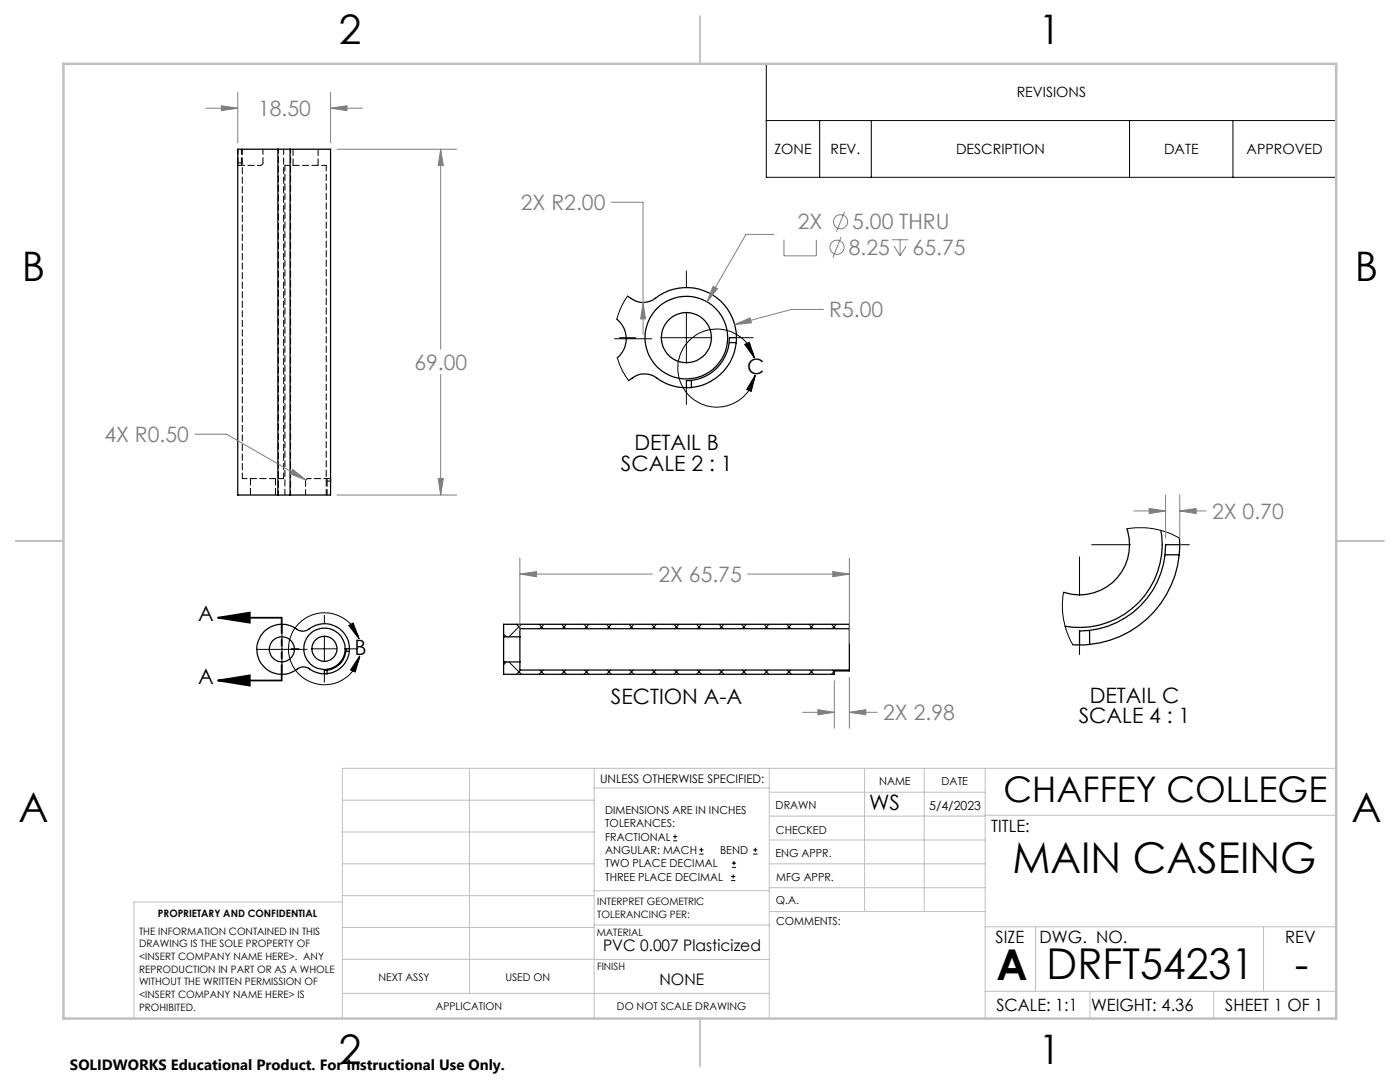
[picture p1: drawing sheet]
<svg xmlns="http://www.w3.org/2000/svg" width="279mm" height="216mm" viewBox="0 0 279 216" stroke-linecap="round" stroke-linejoin="round" font-family="sans-serif">
<g fill="none" stroke="#000" stroke-width=".25">
<path d="M55.5 29.8h-8.1v69h8.1M55.5 29.8h2.4M55.5 29.8v69M57.9 29.8h8.1v69h-8.1M57.9 29.8v69M125.2 59.1a4.4 4.4 0 0 0 6.4-.2 10 10 0 0 1 15.4 8.5M123.1 63.7a5 5 0 0 1 .1 7.7M125.4 76a4.4 4.4 0 0 1 6.3-.2l1.4 .8 1.5 .5 2.4 .3M138 77.3l-1 .1M138 75.9v1.4M145.5 68.4h1.4M146.9 68.4a10 10 0 0 1-8.9 8.9"/>
<path d="M147 67.4h-1.4a8.6 8.6 0 0 1-8.6 8.6v1.4M147 67.4l-.1 1M55.5 98.8h2.4M224.9 105.5a10 10 0 0 1-2.4 10.3 10 10 0 0 1-10.2 2.4M231.7 105.8a16.5 16.5 0 0 1-19.2 19.2M232.5 110.7h2.8M235.3 110.7a20 20 0 0 1-17.8 17.9M235.4 107.4v1.3M235.4 108.7h-2.8a17.2 17.2 0 0 1-17.2 17.2v2.8M235.4 108.7l-.1 2M64.7 134.4h.6M65.3 133.7v.7"/>
<path d="M69 130h.7M69.7 130a5 5 0 0 1-4.4 4.4M69.7 129.5a5 5 0 0 0-2.9-4.6 5 5 0 0 0-5.4 .8 2.13 2.13 0 0 1-2.6-.4 5 5 0 0 0-6.6 1.3 5 5 0 0 0 .7 6.7 5 5 0 0 0 6.7 0 2.15 2.15 0 0 1 2.5 .4l1.1 .5 1.5 .2M69.7 129.5h-.7a4.3 4.3 0 0 1-4.3 4.3v.6M69.7 129.5v.5M100.5 127.1v5M100.5 127.1h3.3M100.5 132.1v2.4h66v-.6h3v-.2M100.5 132.1h3.3M103.8 127.1v5M103.8 132.1v1.6h65.7M169.5 125.4v8.3"/>
<path d="M169.5 125.4h-65.7v1.7M169.5 125.4v-.8h-69v2.5M214.1 128.7h1.3M217.5 128.6l-2.1 .1M217.5 125.8v2.8"/>
<circle cx="137" cy="67.4" r="8.2"/>
<circle cx="137" cy="67.4" r="5"/>
<circle cx="56.2" cy="129.6" r="2.5"/>
<circle cx="64.7" cy="129.5" r="4.1"/>
<circle cx="64.8" cy="129.4" r="2.5"/>
</g>
<g fill="none" stroke="#000" stroke-width=".2">
<path d="M152.9 12.7h113.8v22.7h-113.8zM152.9 24.1h113.8M163.6 24.1v11.3M173.9 24.1v11.3M225.4 24.1v11.3M246.1 24.1v11.3M125.2 59.1l-1.3 2.3-.8 2.3M137 54v3.2M122.6 67.6h7.5M123.2 71.4l.9 2.3 1.3 2.3M123.6 67.4h3.2M131.9 67.4h10.2"/>
<path d="M137 62.3v10.2M137 77.5v3.2M147.1 67.4h3.2M148.6 68.7l.9-.4 1.1 3.1zM150.6 71.4a7.8 7.8 0 0 0-12.2-4.2 7.8 7.8 0 0 0 .5 12.9 7.8 7.8 0 0 0 11.8-5.2M150.7 74.9l-.8 3.2-.9-.4zM212.3 118.2l-.3 2 .2 3.3 .7 2.7 1.2 2.5M215.4 111.1v7.8M217.9 108.7h7.7M224.9 105.5l1.8-.2 3.4 .2 2.6 .6 2.7 1.3M235.8 108.7h1.5M51.2 129.6h10.1"/>
<path d="M56.3 124.5v10.1M58.1 129.5h1.6M62.2 129.5h5.1M64.7 122.8v1.6M64.7 126.9v5.1M64.7 134.5v1.6M69.6 124.8l.9-.5 1.1 3.2zM69.8 129.5h1.6M71.6 127.5a7.2 7.2 0 0 0-11.2-3.8 7.2 7.2 0 0 0 .5 11.8 7.2 7.2 0 0 0 10.9-4.6M71.8 130.9l-.9 3.2-.9-.4zM100.5 126.5l.6 .6M101.1 132.1l-.6 .5"/>
<path d="M101.6 132.1l2.5 2.4M103 124.6l.9 .8M103.9 133.7l-.9 .8M104.1 124.6l-2.5 2.5M107.6 124.6l.8 .8M107.7 133.7l.9 .8M108.4 133.7l-.8 .8M108.6 124.6l-.9 .8M112 124.6l.9 .8M112.2 133.7l.9 .8M112.9 133.7l-.9 .8M113.1 124.6l-.9 .8"/>
<path d="M116.5 124.6l.9 .8M116.7 133.7l.8 .8M117.4 133.7l-.9 .8M117.5 124.6l-.8 .8M121 124.6l.9 .8M121.2 133.7l.8 .8M121.9 133.7l-.9 .8M122 124.6l-.8 .8M125.5 124.6l.9 .8M125.7 133.7l.8 .8M126.4 133.7l-.9 .8M126.5 124.6l-.8 .8"/>
<path d="M130 124.6l.9 .8M130.1 133.7l.9 .8M130.9 133.7l-.9 .8M131 124.6l-.9 .8M134.5 124.6l.9 .8M134.6 133.7l.9 .8M135.4 133.7l-.9 .8M135.5 124.6l-.9 .8M139 124.6l.8 .8M139.1 133.7l.9 .8M139.8 133.7l-.8 .8M140 124.6l-.9 .8"/>
<path d="M143.5 124.6l.9 .8M143.6 133.7l.9 .8M144.4 133.7l-.9 .8M144.5 124.6l-.9 .8M148 124.6l.8 .8M148.1 133.7l.9 .8M148.8 133.7l-.8 .8M149 124.6l-.9 .8M152.5 124.6l.8 .8M152.6 133.7l.9 .8M153.3 133.7l-.8 .8M153.5 124.6l-.9 .8"/>
<path d="M157 124.6l.8 .8M157.1 133.7l.9 .8M157.8 133.7l-.8 .8M158 124.6l-.9 .8M161.4 124.6l.9 .8M161.6 133.7l.9 .8M162.3 133.7l-.9 .8M162.5 124.6l-.9 .8M165.9 124.6l.9 .8M166.1 133.7l.4 .4M166.5 134l-.6 .5M166.8 133.7l-.2 .2"/>
<path d="M166.9 124.6l-.8 .8M215.4 129v1.6M134.3 167.8h.8M134.3 166.9h.8M134.7 166.5v.9M139.6 170.4h.8M139.6 169.6h.8M140 169.2v.8M145.9 175.7h.9M145.9 174.9h.9M146 173.1h.9M146 172.2h.9"/>
<path d="M146.3 174.5v.8M146.5 171.8v.8M150.3 170.4h.9M150.3 169.6h.9M150.7 169.2v.8"/>
</g>
<path d="M47.5 32.5v.5M48.2 33v-.5M58.5 29.7v3.3M63.5 33v-3.3M50 95.5v3.2M55 98.7v-3.2M65.3 95.5v.5M66 96v-.5" fill="none" stroke="#000" stroke-width=".2" stroke-dasharray="1.3 .6"/>
<path d="M47.5 33h.7M52.5 32.5l-.1 .3-.4 .2M55.6 98.7v-69M58 98.7v-69M61 96l.1-.3 .4-.2M66 95.5h-.7" fill="none" stroke="#000" stroke-width=".2" stroke-dasharray="1.3 .6" stroke-dashoffset=".4"/>
<path d="M47.5 32.5v-2.8M48.2 32.5v-2.8M52.5 32.5v-2.8M61 96v2.7M65.3 96v2.7" fill="none" stroke="#000" stroke-width=".2" stroke-dasharray="1.3 .6" stroke-dashoffset=".2"/>
<path d="M48.2 32.5h-.7M65.1 33h-8.2M48.4 95.5h8.2M65.3 96h.7" fill="none" stroke="#000" stroke-width=".2" stroke-dasharray="1.3 .6" stroke-dashoffset=".3"/>
<path d="M52 33h-3.8M65.3 95.5h-3.8" fill="none" stroke="#000" stroke-width=".2" stroke-dasharray="1.3 .6" stroke-dashoffset=".7"/>
<path d="M48.4 29.7v65.8M56.9 33v65.7M56.6 95.5v-65.8M65.1 98.7v-65.7" fill="none" stroke="#000" stroke-width=".2" stroke-dasharray="1.3 .6" stroke-dashoffset=".1"/>
<g fill="none" stroke="#808080" stroke-width=".2">
<path d="M47.4 18.4v10.1M66 18.4v10.1M41.1 21.6h6.3M44.2 21.1l3.2 .5-3.2 .5zM66 21.6l3.3-.5v1zM66 21.6h6.3M67.2 29.8h23.9M87.9 29.8l.6 3.3h-1zM87.9 29.8v39.9M122 40.4h6.3v26.3M142.3 57.1l.9 .5-2.1 2.6zM154.4 46.8h-5.5l-7.8 13.4"/>
<path d="M156.5 47.8v3.2h6.4v-3.2M167.9 47.3l-1.7 4.1M168.6 42.2l-1.7 4M178 47.8h3.3M178.4 49.1l1.2 1.9M179.6 47.8v3.2M180.8 49.1l-1.2 1.9M87.9 74.7v24.1M128.3 60.4l.5 3.2h-1zM146.6 64.8l3.1-1.4 .3 1zM164.3 61.7h-6.3l-11.4 3.1M38.9 86.6h6.3l15.8 9.2"/>
<path d="M58.4 93.7l2.6 2.1-3.1-1.3zM67.2 98.8h23.9M87.5 95.5h1l-.6 3.3zM232.6 98.8v8.6M235.4 98.8v8.6M103.8 114.5l3.3-.4v1zM103.8 111.4v14.4M103.8 114.5h26.4M149.2 114.5h20.3M166.2 114.1l3.3 .4-3.3 .6zM169.5 111.4v16.9M226.3 102h6.3"/>
<path d="M229.3 101.5l3.3 .5-3.3 .5zM235.4 102l3.3-.5v1zM235.4 102h5.3M166.5 135.8v9.5M169.5 135.1v10.2M160.2 142.1h6.3M163.2 141.6l3.3 .5-3.3 .5zM169.5 142.1l3.3-.5v1zM169.5 142.1h5.6"/>
<circle cx="167" cy="49.3" r="1.41"/>
<circle cx="167.7" cy="44.2" r="1.41"/>
</g>
<path d="M43.5 123.3h12.7M43.5 135.8h12.7M43.5 123.3l6.3-1.1v2zM43.5 135.8l6.3-1v2z" fill="none" stroke="#000" stroke-width=".35"/>
<path d="M56.2 123.2v12.6" fill="none" stroke="#000" stroke-width=".35" stroke-dasharray="6.3 1.3 1.3 1.3 1.3 1.3" stroke-dashoffset="3.3"/>
<g fill="none" stroke="#c0c0c0" stroke-width=".2">
<path d="M68.3 159.7h50.3M93.7 153.3v44.9M118.6 153.3v49.9M118.6 157.2h34.9M153.5 153.3v49.9M153.5 158.1h43.1M172.5 153.3v28.6M184.4 153.3v28.6M196.6 153.3v49.9M266.7 153.3h-198.4v49.9M68.3 178.7h50.3M68.3 172.4h50.3"/>
<path d="M68.3 166h50.3M68.3 180h-41.6v23.2M118.6 177.7h35M153.5 167.6h43.1M153.5 162.8h43.1M153.5 172.4h43.1M153.5 177.1h43.1M196.6 162.7h70.1M68.3 198.2h85.2M68.3 191.4l85.2 .1M68.3 185.1h50.3M118.6 184.6h35"/>
<path d="M153.6 181.9h43M196.6 197.8h70.1M196.6 184.9h70.1M206.7 184.9v12.9M217.5 197.8v5.4M242.2 197.8v5.4M252.2 184.9v12.9"/>
</g>
<path d="M139.7 3.2v9.5M3.1 107.9h9.6M266.7 107.9h9.5M139.7 203.2v9.6" fill="none" stroke="#c0c0c0" stroke-width=".25"/>
<path d="M12.7 12.7h254v190.5h-254z" fill="none" stroke="#c0c0c0" stroke-width=".5"/>
<g fill="#000">
<path d="M43.5 123.3l6.3-1.1v2zM43.5 135.8l6.3-1v2z"/>
<path d="M69.6 124.8l.9-.5 1.1 3.2zM71.8 130.9l-.9 3.2-.9-.4zM148.6 68.7l.9-.4 1.1 3.1zM150.7 74.9l-.8 3.2-.9-.4z"/>
</g>
<path d="M103.8 114.5l3.3-.4v1zM166.2 114.1l3.3 .4-3.3 .6zM163.2 141.6l3.3 .5-3.3 .5zM169.5 142.1l3.3-.5v1zM87.5 95.5h1l-.6 3.3zM87.9 29.8l.6 3.3h-1zM66 21.6l3.3-.5v1zM44.2 21.1l3.2 .5-3.2 .5zM58.4 93.7l-.5 .8 3.1 1.3zM146.6 64.8l3.4-.4-.3-1zM128.3 60.4l-.5 3.2h1zM142.3 57.1l-1.2 3.1 2.1-2.6zM229.3 101.5l3.3 .5-3.3 .5zM235.4 102l3.3-.5v1z" fill="#808080"/>
<g font-size="8.5">
<text x="202" y="174.2">MAIN CASEING</text>
<text x="198.9" y="195.5">A</text>
<text x="208.9" y="195.4">DRFT54231</text>
<text x="258.4" y="195.4">-</text>
</g>
<g font-size="8.1">
<text x="67.6" y="8.9">2</text>
<text x="207.3" y="8.9">1</text>
<text x="4.4" y="56.2">B</text>
<text x="270.4" y="56.2">B</text>
<text x="3.7" y="164.1">A</text>
<text x="269.7" y="164.1">A</text>
<text x="67.6" y="212.4">2</text>
<text x="207.3" y="212.4">1</text>
</g>
<text font-size="7.1" x="200.3" y="160.1">CHAFFEY COLLEGE</text>
<g font-size="4.2" fill="#808080">
<text x="51.5" y="23.2">18.50</text>
<text x="104" y="41.9">2X R2.00</text>
<text x="159.2" y="45.8">2X</text>
<text x="170.1" y="45.8">5.00 THRU</text>
<text x="169.4" y="50.9">8.25</text>
<text x="182.1" y="50.9">65.75</text>
<text x="165.5" y="63.3">R5.00</text>
<text x="82.7" y="73.8">69.00</text>
<text x="20.8" y="88.2">4X R0.50</text>
<text x="241.9" y="103.5">2X 0.70</text>
<text x="131.4" y="116.1">2X 65.75</text>
<text x="176.3" y="143.7">2X 2.98</text>
</g>
<g font-size="4.2">
<text x="149.1" y="74.7">C</text>
<text x="126.6" y="89.8">DETAIL B</text>
<text x="123.9" y="93.9">SCALE 2 : 1</text>
<text x="39.5" y="124">A</text>
<text x="70.7" y="130.7">B</text>
<text x="39.5" y="136.5">A</text>
<text x="121.9" y="140.4">SECTION A-A</text>
<text x="217.5" y="140.2">DETAIL C</text>
<text x="215.3" y="144.4">SCALE 4 : 1</text>
<text x="173.5" y="161.7">WS</text>
</g>
<g font-size="3.4">
<text x="197.8" y="166">TITLE:</text>
<text x="198.7" y="188.1">SIZE</text>
<text x="207.5" y="188.1">DWG. NO.</text>
<text x="256.5" y="188.2">REV</text>
<text x="198.8" y="201.7">SCALE: 1:1</text>
<text x="217.7" y="201.8">WEIGHT: 4.36</text>
<text x="244.5" y="201.7">SHEET 1 OF 1</text>
</g>
<g font-size="3.2">
<text x="120.4" y="189.8">PVC 0.007 Plasticized</text>
<text x="131.6" y="196.6">NONE</text>
</g>
<text font-size="3" x="14" y="213.5">SOLIDWORKS Educational Product. For Instructional Use Only.</text>
<g font-size="2.8">
<text x="202.9" y="19.4">REVISIONS</text>
<text x="154.6" y="30.8">ZONE</text>
<text x="165.7" y="30.8">REV.</text>
<text x="190.8" y="30.8">DESCRIPTION</text>
<text x="232.3" y="30.8">DATE</text>
<text x="248.8" y="30.8">APPROVED</text>
</g>
<text font-size="2.5" x="185.4" y="161.7">5/4/2023</text>
<text font-size="2.4" x="119.8" y="156.2">UNLESS OTHERWISE SPECIFIED:</text>
<g font-size="2.2">
<text x="154.8" y="161.4">DRAWN</text>
<text x="175.4" y="156.6">NAME</text>
<text x="187.9" y="156.7">DATE</text>
<text x="120.8" y="162.4">DIMENSIONS ARE IN INCHES</text>
<text x="120.8" y="165.1">TOLERANCES:</text>
<text x="120.8" y="167.8">FRACTIONAL</text>
<text x="154.9" y="166.3">CHECKED</text>
<text x="120.8" y="170.4">ANGULAR: MACH</text>
<text x="120.8" y="173.1">TWO PLACE DECIMAL</text>
<text x="143.7" y="170.4">BEND</text>
<text x="154.8" y="171">ENG APPR.</text>
<text x="120.8" y="175.7">THREE PLACE DECIMAL</text>
<text x="154.9" y="175.7">MFG APPR.</text>
<text x="154.9" y="180.4">Q.A.</text>
<text x="154.9" y="184.6">COMMENTS:</text>
</g>
<g font-size="2.1">
<text x="75.5" y="195.7">NEXT ASSY</text>
<text x="100.9" y="195.7">USED ON</text>
<text x="86.9" y="201.5">APPLICATION</text>
<text x="123.1" y="201.6">DO NOT SCALE DRAWING</text>
</g>
<g font-size="2">
<text x="31.5" y="182.9">PROPRIETARY AND CONFIDENTIAL</text>
<text x="119.2" y="180.6">INTERPRET GEOMETRIC</text>
<text x="119.2" y="183.1">TOLERANCING PER:</text>
<text x="27.8" y="186.5">THE INFORMATION CONTAINED IN THIS</text>
<text x="27.8" y="189">DRAWING IS THE SOLE PROPERTY OF</text>
<text x="27.8" y="191.6">&lt;INSERT COMPANY NAME HERE&gt;. ANY</text>
<text x="119.1" y="186.7">MATERIAL</text>
<text x="27.8" y="194.1">REPRODUCTION IN PART OR AS A WHOLE</text>
<text x="27.8" y="196.6">WITHOUT THE WRITTEN PERMISSION OF</text>
<text x="119.1" y="193.5">FINISH</text>
<text x="27.8" y="199.1">&lt;INSERT COMPANY NAME HERE&gt; IS</text>
<text x="27.8" y="201.7">PROHIBITED.</text>
</g>
</svg>
